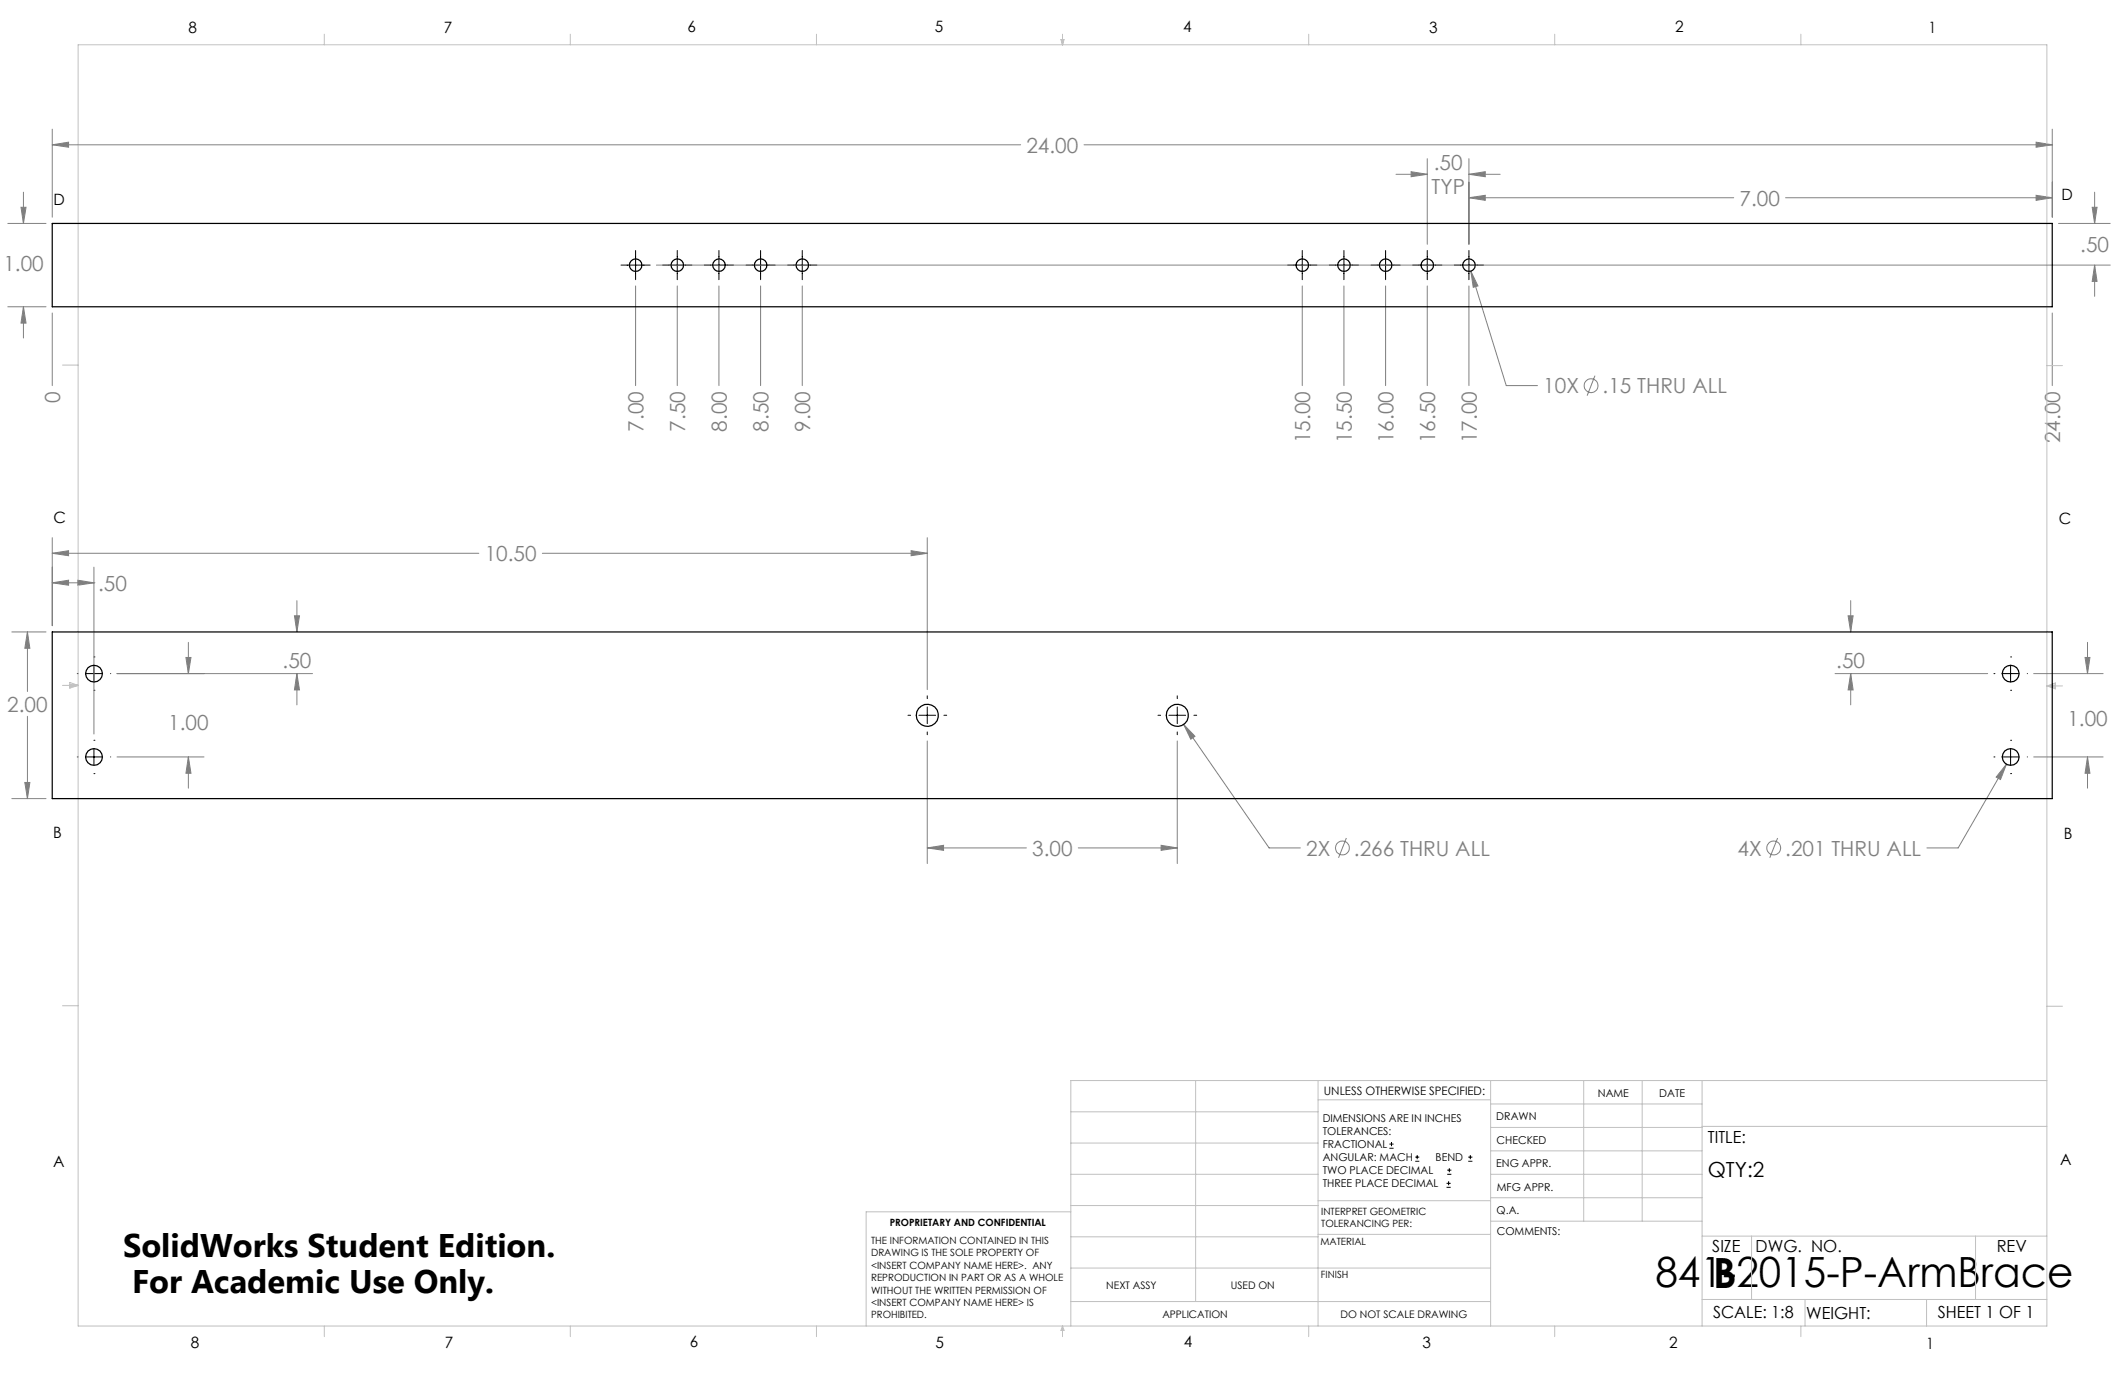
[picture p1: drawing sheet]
<svg xmlns="http://www.w3.org/2000/svg" width="432mm" height="279mm" viewBox="0 0 432 279" stroke-linecap="round" stroke-linejoin="round" font-family="sans-serif">
<g fill="none" stroke="#808080" stroke-width=".2">
<path d="M4.8 39.1v6.3M10.6 26.2v17.9M10.6 29.4h196.8M10.6 29.4l3.3-.5v1zM220.3 29.4h196.7M283.7 35.4h6.3M286.7 34.9l3.3 .5-3.3 .5zM290 32.2v17.4M298.5 32.2v17.4M298.5 35.4h6.3M298.5 35.4l3.3-.5v1zM413.7 28.9l3.3 .5-3.3 .5z"/>
<path d="M413.7 39.7l3.3 .5-3.3 .5zM417 26.2v17.9M425.6 39.1v6.3M1.6 45.4h7.7M4.3 42.1h1l-.5 3.3zM129.2 58.1v20.3M133.4 53.9h295.4M137.6 58.1v20.3M146.1 58.1v20.3M154.6 58.1v20.3M163 58.1v20.3M264.6 58.1v20.3"/>
<path d="M273.1 58.1v20.3M281.6 58.1v20.3M290 58.1v20.3M298.5 40.2h53.8M298.5 40.2l3.3-.5v1zM298.5 58.1v20.3M298.9 55.1l7.2 23.3h6.3M298.9 55.1l1.4 3-.9 .3zM362.8 40.2h54.2M418.3 45.4h10.5M425.1 42.1h1l-.5 3.3zM425.6 53.9l.5 3.3h-1z"/>
<path d="M425.6 53.9v6.3M1.6 62.3h7.7M4.8 62.3v6.4M4.8 62.3l.5 3.4h-1zM10.6 63.6v14.8M324.1 76.3l-1.6 4.1M417 63.6v14.8M10.6 109.3v17.8M10.6 118.4h8.5M10.6 112.4h86.7M10.6 118.4l3.3-.5v1zM10.6 112.4l3.3-.5v1z"/>
<path d="M15.8 117.9l3.3 .5-3.3 .5zM19.1 118.4h.1M19.1 115.3v33.9M110.2 112.4h78.2M185.1 111.9l3.3 .5-3.3 .5zM188.4 109.3v30.8M2.4 128.4h6.9M5.6 128.4v12.1M5.6 128.4l.5 3.3h-1.1zM23.8 136.9h39.7M37.8 133.6h1l-.5 3.3zM38.3 130.5v6.4"/>
<path d="M59.8 125.1h1.1l-.6 3.3zM60.3 136.9l.6 3.3h-1.1zM60.3 122.1v6.3M60.3 136.9v6.3M372.9 136.9h31M375.5 125.1h1.1l-.5 3.3zM376.1 136.9l.5 3.3h-1.1zM376.1 122.1v6.3M376.1 136.9v6.3M413.2 136.9h14.2M423.7 133.6h1l-.5 3.3zM424.2 130.5v6.4"/>
<path d="M5 159h1.1l-.5 3.3zM5.6 145.6v16.7M23.8 153.8h17.7M38.3 153.8l.5 3.3h-1zM38.3 153.8v6.4M188.4 150.6v24.9M239.2 150.6v24.9M240.5 147.2l17.4 25.1h6.3M240.5 147.2l2.3 2.4-.8 .6zM407.7 155.3l-9.8 17h-6.4M407.7 155.3l-1.2 3.1-.9-.5zM413.2 153.8h14.2"/>
<path d="M424.2 153.8l.5 3.3h-1zM424.2 153.8v6.4M2.4 162.3h6.9M188.4 172.3l3.3-.5v1zM188.4 172.3h20.2M219.1 172.3h20.1M235.9 171.8l3.3 .5-3.3 .5zM273.6 170.3l-1.6 4M361.2 170.3l-1.6 4"/>
<circle cx="323.3" cy="78.4" r="1.41"/>
<circle cx="272.8" cy="172.3" r="1.4"/>
<circle cx="360.4" cy="172.3" r="1.41"/>
</g>
<g fill="none" stroke="#000" stroke-width=".2">
<path d="M126.2 53.9h5.9M129.2 50.9v5.9M134.7 53.9h5.9M137.6 50.9v5.9M143.1 53.9h5.9M146.1 50.9v5.9M151.6 53.9h5.9M154.6 50.9v5.9M160.1 53.9h5.9M163 50.9v5.9M261.7 53.9h5.9M264.6 50.9v5.9"/>
<path d="M270.1 53.9h5.9M273.1 50.9v5.9M278.6 53.9h5.9M281.6 50.9v5.9M287.1 53.9h5.9M290 50.9v5.9M295.5 53.9h5.9M298.5 50.9v5.9M15.7 136.9h.1M17.4 136.9h3.4M19.1 133.5h.1M19.1 135.2v3.4"/>
<path d="M22.5 136.9h.1M405.2 136.9h.1M406.9 136.9h3.3M408.6 133.5h.1M408.6 135.2v3.4M411.9 136.9h.1M15.7 153.8h.1M17.4 153.8h3.4M19.1 150.4h.1M19.1 157.2h.1M19.1 140.3h.1M19.1 152.1v3.4"/>
<path d="M22.5 153.8h.1M184.5 145.3h.5M186.7 145.3h3.4M188.4 141.4v.6M188.4 143.7v3.3M188.4 148.7v.6M191.8 145.3h.6M235.3 145.3h.5M237.5 145.3h3.4M239.2 141.4v.6M239.2 143.7v3.3M239.2 148.7v.6"/>
<path d="M242.6 145.3h.6M405.2 153.8h.1M406.9 153.8h3.3M408.6 150.4h.1M408.6 157.2h.1M408.6 140.3h.1M408.6 152.1v3.4M411.9 153.8h.1M282.3 233.3h.9M282.3 232.5h.9M282.8 232.1v.8M287.6 236h.8"/>
<path d="M287.6 235.1h.8M288 234.7v.8M294.1 238.6h.8M294.1 237.8h.8M294.5 237.4v.8M298.3 236h.9M298.3 235.1h.9M298.8 234.7v.8M293.9 241.3h.9M293.9 240.5h.9M294.4 240v.8"/>
</g>
<g fill="none" stroke="#c0c0c0" stroke-width=".2">
<path d="M15.9 9.1h400v260.4h-400zM65.9 6.9v2.2M115.9 6.9v2.2M165.9 6.9v2.2M215.6 8h.6l-.3 1.1zM215.7 8l.2 1.1M215.9 6.9v2.2M216 8l-.1 1.1M265.9 6.9v2.2M315.9 6.9v2.2M365.9 6.9v2.2M12.7 74.2h3.2"/>
<path d="M415.9 74.3h3.2M12.7 139.3h3.2M14.2 139.1l1.7 .2M14.2 138.7l1.7 .6-1.7 .5zM15.9 139.3l-1.7 .3M415.9 139.4h3.2M415.9 139.4l1.8-.6v1.2zM415.9 139.4l1.8 .3M417.7 139.2l-1.8 .2M12.7 204.4h3.2M243 219.6v44.9M267.8 219.6v49.9"/>
<path d="M302.9 219.6v49.9M321.8 219.6v28.5M333.7 219.6v28.5M345.9 219.6v49.9M415.9 204.5h3.2M415.9 219.6h-198.3v49.9M217.6 238.6h50.2M217.6 232.3h50.2M217.6 225.9h50.2M267.8 223.5h35.1M302.9 233.9h43M302.9 229.1h43"/>
<path d="M302.9 224.3h43M302.9 238.6h43M345.9 228.9h70M217.6 257.7h85.3M217.6 251.3h50.2M217.6 245h50.2M217.6 246.2h-41.6v23.3M267.8 250.8h35.1M267.8 244h35.1M302.9 248.1h43M302.9 243.4h43M345.9 251.2h70"/>
<path d="M355.9 251.2v12.9M401.4 251.2v12.9M65.9 269.5v2.1M115.9 269.5v2.1M165.9 269.5v2.1M215.9 269.5v2.1M215.9 269.5l.3 .8h-.6zM217.6 264.5h85.3M265.9 269.5v2.1M315.9 269.5v2.1M345.9 264.1h70M365.9 269.5v2.1"/>
<path d="M366.8 264.1v5.4M391.5 264.1v5.4"/>
</g>
<path d="M5.6 128.4l.5 3.3h-1.1zM5 159h1.1l-.5 3.3zM38.3 153.8l.5 3.3h-1zM37.8 133.6h1l-.5 3.3zM60.3 136.9l.6 3.3h-1.1zM59.8 125.1h1.1l-.6 3.3zM15.8 117.9l3.3 .5-3.3 .5zM10.6 118.4l3.3-.5v1zM188.4 172.3l3.3-.5v1zM235.9 171.8l3.3 .5-3.3 .5zM424.2 153.8l.5 3.3h-1zM423.7 133.6h1l-.5 3.3zM376.1 136.9l.5 3.3h-1.1zM375.5 125.1h1.1l-.5 3.3zM407.7 155.3l-2.1 2.6 .9 .5zM240.5 147.2l1.5 3 .8-.6zM185.1 111.9l3.3 .5-3.3 .5zM10.6 112.4l3.3-.5v1zM413.7 28.9l3.3 .5-3.3 .5zM10.6 29.4l3.3-.5v1zM425.6 53.9l.5 3.3h-1zM425.1 42.1h1l-.5 3.3zM298.9 55.1l.5 3.3 .9-.3zM286.7 34.9l3.3 .5-3.3 .5zM298.5 35.4l3.3-.5v1zM298.5 40.2l3.3-.5v1zM413.7 39.7l3.3 .5-3.3 .5zM4.3 42.1h1l-.5 3.3zM4.8 62.3l.5 3.4h-1z" fill="#808080"/>
<g fill="none" stroke="#000" stroke-width=".25">
<path d="M10.6 45.4h406.4v16.9h-406.4zM10.6 128.4h406.4v33.9h-406.4z"/>
<circle cx="129.2" cy="53.9" r="1.27"/>
<circle cx="137.6" cy="53.9" r="1.27"/>
<circle cx="146.1" cy="53.9" r="1.27"/>
<circle cx="154.6" cy="53.9" r="1.27"/>
<circle cx="163" cy="53.9" r="1.27"/>
<circle cx="264.6" cy="53.9" r="1.28"/>
<circle cx="273.1" cy="53.9" r="1.28"/>
<circle cx="281.6" cy="53.9" r="1.28"/>
<circle cx="290" cy="53.9" r="1.28"/>
<circle cx="298.5" cy="53.9" r="1.28"/>
<circle cx="19.1" cy="136.9" r="1.7"/>
<circle cx="408.6" cy="136.9" r="1.7"/>
<circle cx="19.1" cy="153.8" r="1.7"/>
<circle cx="188.4" cy="145.4" r="2.25"/>
<circle cx="239.2" cy="145.4" r="2.25"/>
<circle cx="408.6" cy="153.8" r="1.7"/>
</g>
<g font-size="8.5">
<text x="336.4" y="261.6">841-2015-P-ArmBrace</text>
<text x="348.1" y="261.8">B</text>
</g>
<g font-size="6.6">
<text x="25" y="255.4">SolidWorks Student Edition.</text>
<text x="26.8" y="262.7">For Academic Use Only.</text>
</g>
<g font-size="4.2" fill="#808080">
<text x="208.6" y="31">24.00</text>
<text x="291.4" y="34.5">.50</text>
<text x="290.9" y="39.5">TYP</text>
<text x="353.5" y="41.8">7.00</text>
<text x="422.7" y="51.3">.50</text>
<text x=".7" y="55">1.00</text>
<text x="12.3" y="81.8" transform="rotate(-90 12.3 81.8)">0</text>
<text x="313.6" y="79.9">10X</text>
<text x="325.7" y="79.9">.15 THRU ALL</text>
<text x="130.8" y="87.7" transform="rotate(-90 130.8 87.7)">7.00</text>
<text x="139.3" y="87.7" transform="rotate(-90 139.3 87.7)">7.50</text>
<text x="147.7" y="87.7" transform="rotate(-90 147.7 87.7)">8.00</text>
<text x="156.2" y="87.7" transform="rotate(-90 156.2 87.7)">8.50</text>
<text x="164.7" y="87.7" transform="rotate(-90 164.7 87.7)">9.00</text>
<text x="266.3" y="90.1" transform="rotate(-90 266.3 90.1)">15.00</text>
<text x="274.7" y="90.1" transform="rotate(-90 274.7 90.1)">15.50</text>
<text x="283.2" y="90.1" transform="rotate(-90 283.2 90.1)">16.00</text>
<text x="291.7" y="90.1" transform="rotate(-90 291.7 90.1)">16.50</text>
<text x="300.1" y="90.1" transform="rotate(-90 300.1 90.1)">17.00</text>
<text x="418.7" y="90.1" transform="rotate(-90 418.7 90.1)">24.00</text>
<text x="98.5" y="114">10.50</text>
<text x="19.9" y="120">.50</text>
<text x="57.4" y="135.8">.50</text>
<text x="373.1" y="135.8">.50</text>
<text x="1.5" y="144.6">2.00</text>
<text x="34.2" y="148.4">1.00</text>
<text x="420.1" y="147.6">1.00</text>
<text x="209.7" y="173.9">3.00</text>
<text x="265.4" y="173.8">2X</text>
<text x="275.1" y="173.8">.266 THRU ALL</text>
<text x="353.1" y="173.8">4X</text>
<text x="362.8" y="173.8">.201 THRU ALL</text>
</g>
<text font-size="4.2" x="347" y="239.2">QTY:2</text>
<g font-size="3.4">
<text x="347.1" y="232.3">TITLE:</text>
<text x="347.9" y="254.3">SIZE</text>
<text x="356.7" y="254.4">DWG. NO.</text>
<text x="405.7" y="254.5">REV</text>
<text x="348.1" y="267.9">SCALE: 1:8</text>
<text x="367" y="268">WEIGHT:</text>
<text x="393.8" y="267.9">SHEET 1 OF 1</text>
</g>
<g font-size="3.2">
<text x="38.3" y="6.7">8</text>
<text x="90.2" y="6.7">7</text>
<text x="139.7" y="6.5">6</text>
<text x="190" y="6.5">5</text>
<text x="240.4" y="6.5">4</text>
<text x="290.4" y="6.7">3</text>
<text x="340.4" y="6.5">2</text>
<text x="391.9" y="6.7">1</text>
<text x="10.9" y="41.6">D</text>
<text x="418.9" y="40.7">D</text>
<text x="10.9" y="106.3">C</text>
<text x="418.4" y="106.4">C</text>
<text x="10.8" y="170.2">B</text>
<text x="419.4" y="170.6">B</text>
<text x="10.8" y="237.2">A</text>
<text x="418.6" y="236.8">A</text>
<text x="38.8" y="273.8">8</text>
<text x="90.4" y="273.8">7</text>
<text x="140.2" y="273.8">6</text>
<text x="190.1" y="273.9">5</text>
<text x="240.5" y="273.8">4</text>
<text x="289" y="273.9">3</text>
<text x="339.1" y="273.8">2</text>
<text x="391.4" y="274.1">1</text>
</g>
<text font-size="2.4" x="269" y="222.4">UNLESS OTHERWISE SPECIFIED:</text>
<g font-size="2.2">
<text x="268.8" y="228">DIMENSIONS ARE IN INCHES</text>
<text x="304.1" y="227.7">DRAWN</text>
<text x="324.7" y="222.9">NAME</text>
<text x="337.2" y="222.9">DATE</text>
<text x="268.8" y="230.6">TOLERANCES:</text>
<text x="268.8" y="233.3">FRACTIONAL</text>
<text x="304.1" y="232.6">CHECKED</text>
<text x="268.8" y="236">ANGULAR: MACH</text>
<text x="268.8" y="238.6">TWO PLACE DECIMAL</text>
<text x="291.7" y="236">BEND</text>
<text x="304" y="237.2">ENG APPR.</text>
<text x="268.8" y="241.3">THREE PLACE DECIMAL</text>
<text x="304.2" y="241.9">MFG APPR.</text>
<text x="304.1" y="246.7">Q.A.</text>
<text x="304.1" y="250.9">COMMENTS:</text>
</g>
<g font-size="2.1">
<text x="224.8" y="262">NEXT ASSY</text>
<text x="250.1" y="261.9">USED ON</text>
<text x="236.2" y="267.8">APPLICATION</text>
<text x="272.4" y="267.8">DO NOT SCALE DRAWING</text>
</g>
<g font-size="2">
<text x="180.8" y="249.2">PROPRIETARY AND CONFIDENTIAL</text>
<text x="268.5" y="246.8">INTERPRET GEOMETRIC</text>
<text x="268.5" y="249.4">TOLERANCING PER:</text>
<text x="177" y="252.8">THE INFORMATION CONTAINED IN THIS</text>
<text x="177" y="255.3">DRAWING IS THE SOLE PROPERTY OF</text>
<text x="177" y="257.8">&lt;INSERT COMPANY NAME HERE&gt;. ANY</text>
<text x="268.3" y="252.9">MATERIAL</text>
<text x="177" y="260.3">REPRODUCTION IN PART OR AS A WHOLE</text>
<text x="177" y="262.9">WITHOUT THE WRITTEN PERMISSION OF</text>
<text x="268.4" y="259.7">FINISH</text>
<text x="177" y="265.4">&lt;INSERT COMPANY NAME HERE&gt; IS</text>
<text x="177" y="267.9">PROHIBITED.</text>
</g>
</svg>
